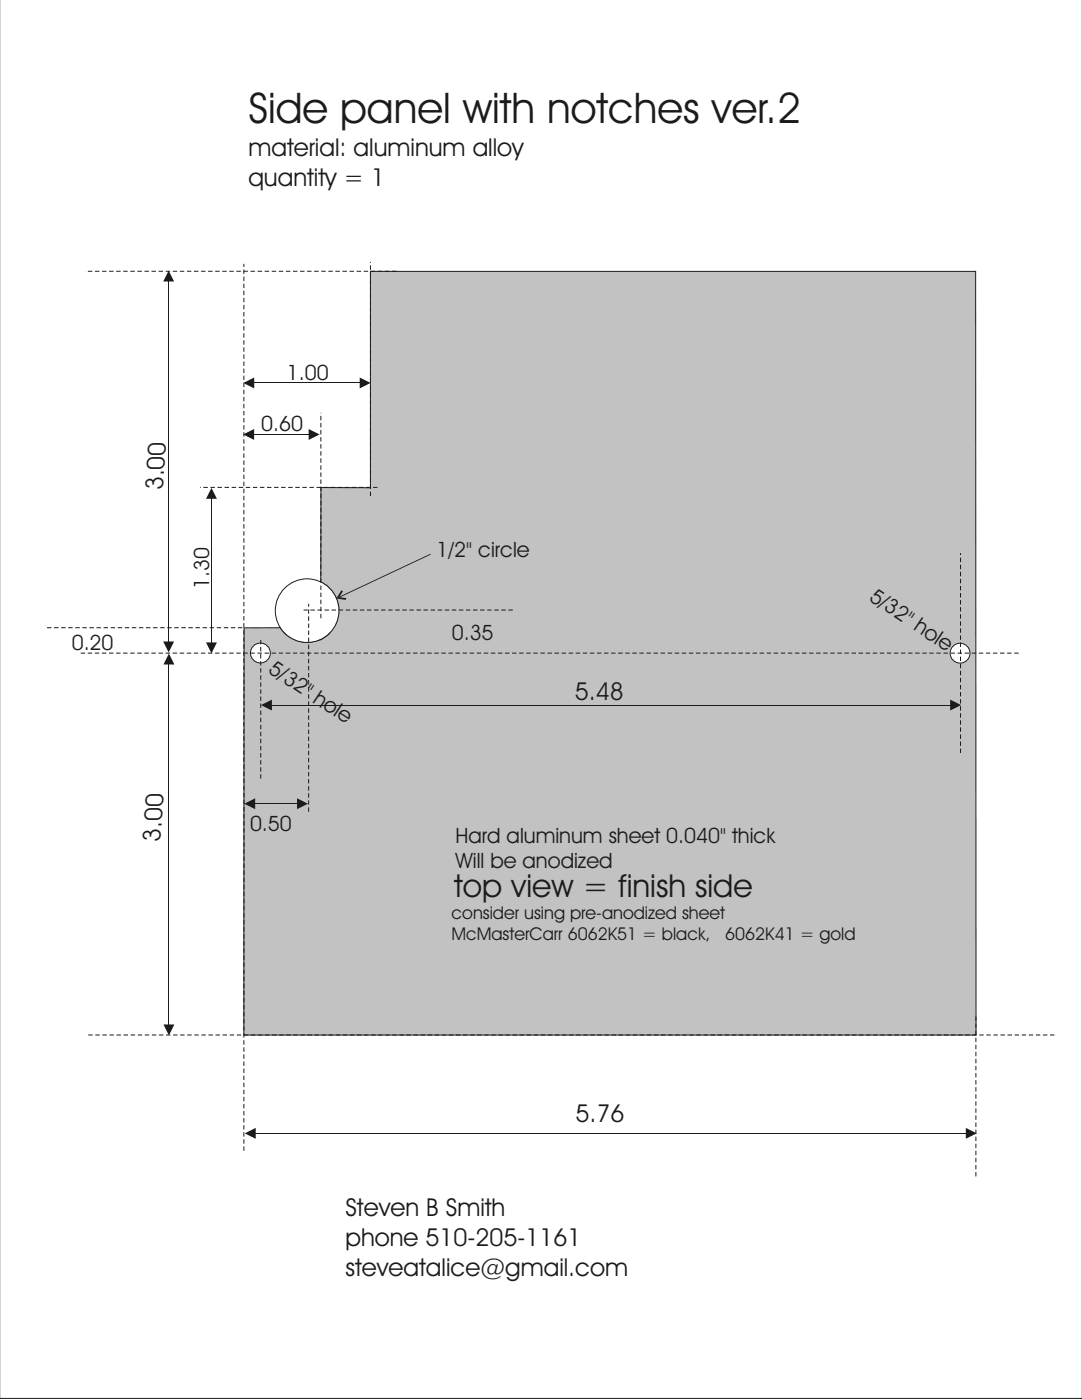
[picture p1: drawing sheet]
<svg xmlns="http://www.w3.org/2000/svg" width="216mm" height="279mm" viewBox="0 0 216 279" stroke-linecap="round" stroke-linejoin="round" font-family="sans-serif">
<path d="M73.9 54.2h120.8l.1 152.4h-146.1v-81.3h7.3a6.3 6.3 0 0 0 7.6 2.6 6.3 6.3 0 0 0 4-7 6.4 6.4 0 0 0-3.6-4.7v-18.9h9.9z" fill-rule="evenodd" fill="#c2c2c2" stroke="#1f1a17" stroke-width=".2"/>
<path d="M192.7 225.1l2.2 1.1-2.2 1.1z" fill="#1f1a17"/>
<path d="M50.9 226.2h141.9" fill="none" stroke="#1f1a17" stroke-width=".2"/>
<g fill="#1f1a17">
<path d="M48.8 226.2l2.2-1.1v2.2z"/>
<path d="M189.6 139.6l2.2 1.1-2.2 1.1z"/>
</g>
<path d="M54.1 140.7h135.6" fill="none" stroke="#1f1a17" stroke-width=".2"/>
<g fill="#1f1a17">
<path d="M52.1 140.7l2.2-1.1v2.2z"/>
<path d="M32.6 204.5h2.2l-1.1 2.1z"/>
</g>
<path d="M33.7 132.5v72.1" fill="none" stroke="#1f1a17" stroke-width=".2"/>
<g fill="#1f1a17">
<path d="M33.7 130.4l1.1 2.2h-2.2z"/>
<path d="M32.6 128h2.1l-1.1 2.2z"/>
</g>
<path d="M33.6 56.1v72" fill="none" stroke="#1f1a17" stroke-width=".2"/>
<g fill="#1f1a17">
<path d="M33.6 54l1.1 2.2h-2.1z"/>
<path d="M41.1 128.2h2.2l-1.1 2.2z"/>
</g>
<path d="M42.2 99.4v28.9" fill="none" stroke="#1f1a17" stroke-width=".2"/>
<g fill="#1f1a17">
<path d="M42.2 97.4l1.1 2.1h-2.2z"/>
<path d="M59.3 159.3l2.1 1.1-2.1 1.1z"/>
</g>
<path d="M50.8 160.4h8.6" fill="none" stroke="#1f1a17" stroke-width=".2"/>
<g fill="#1f1a17">
<path d="M48.7 160.4l2.2-1.1v2.2z"/>
<path d="M71.8 75.3l2.1 1.1-2.1 1.1z"/>
</g>
<path d="M50.6 76.4h21.3" fill="none" stroke="#1f1a17" stroke-width=".2"/>
<g fill="#1f1a17">
<path d="M48.5 76.4l2.2-1.1v2.2z"/>
<path d="M61.6 85.6l2.2 1.1-2.2 1.1z"/>
</g>
<path d="M50.6 86.7h11.1" fill="none" stroke="#1f1a17" stroke-width=".2"/>
<path d="M48.5 86.7l2.2-1.1v2.2z" fill="#1f1a17"/>
<path d="M79.1 54.1h-62.1M210.4 206.6h-193.2M48.7 229.7v-177M194.7 234.8v-32" fill="none" stroke="#1f1a17" stroke-width=".2" stroke-dasharray=".9 .5" stroke-linecap="butt"/>
<g fill="#fff" stroke="#1f1a17" stroke-width=".2">
<circle cx="191.6" cy="130.4" r="1.98"/>
<circle cx="52" cy="130.3" r="1.98"/>
</g>
<path d="M52 155.4v-27.9M191.7 150.3v-39.9" fill="none" stroke="#1f1a17" stroke-width=".2" stroke-dasharray=".9 .5" stroke-linecap="butt"/>
<circle cx="61.3" cy="121.9" r="6.3" fill="#fff" stroke="#1f1a17" stroke-width=".2"/>
<path d="M73.9 99v-46.7M75.3 97.3h-35.4M48.4 125.3h-39.1M64 123.4v-41M102.3 121.7h-41.7M203.3 130.3h-187.7M61.6 162v-41.5" fill="none" stroke="#1f1a17" stroke-width=".2" stroke-dasharray=".9 .5" stroke-linecap="butt"/>
<path d="M67.6 119.1l18.3-8.6 .1 .2-18.3 8.6z" fill="#1f1a17"/>
<g fill="#1f1a17">
<path d="M67.2 119.2l.2 .3h-.3z"/>
<path d="M67.2 119.2l.3 .2-.1-.3 1.7 .3-.1 .3-1.6-.2z" fill-rule="evenodd"/>
<path d="M68.1 117.8l.3 .2-.9 1.4-.3-.2z" fill-rule="evenodd"/>
</g>
<path d="M-.1 279.1h216" fill="none" stroke="#1f1a17" stroke-width=".2"/>
<text font-size="8.5" fill="#1f1a17" x="49.6" y="24.5">Side panel with notches ver.2</text>
<text font-size="6.3" fill="#1f1a17" x="90.6" y="179.1">top view = finish side</text>
<g font-size="4.9" fill="#1f1a17">
<text x="49.6" y="31.2">material: aluminum alloy</text>
<text x="49.6" y="37.1">quantity = 1</text>
<text x="32.5" y="97.9" transform="rotate(-86 32.5 97.9)">3.00</text>
<text x="114.7" y="139.7">5.48</text>
<text x="32" y="168" transform="rotate(-86 32 168)">3.00</text>
<text x="114.9" y="223.9">5.76</text>
<text x="68.9" y="242.8">Steven B Smith</text>
<text x="68.9" y="248.7">phone 510-205-1161</text>
<text x="68.9" y="254.6">steveatalice@gmail.com</text>
</g>
<g font-size="4.2" fill="#1f1a17">
<text x="57.3" y="75.8">1.00</text>
<text x="52.1" y="86">0.60</text>
<text x="87.1" y="111.1">1/2&quot; circle</text>
<text x="41.7" y="117.5" transform="rotate(-90 41.7 117.5)">1.30</text>
<text x="173.2" y="119.7" transform="rotate(34 173.2 119.7)">5/32&quot; hole</text>
<text x="14.3" y="129.8">0.20</text>
<text x="90.1" y="127.6">0.35</text>
<text x="53.3" y="134.1" transform="rotate(34 53.3 134.1)">5/32&quot; hole</text>
<text x="49.9" y="165.9">0.50</text>
<text x="90.9" y="168.2">Hard aluminum sheet 0.040&quot; thick</text>
<text x="90.9" y="173.3">Will be anodized</text>
</g>
<g font-size="3.5" fill="#1f1a17">
<text x="90.1" y="183.4">consider using pre-anodized sheet</text>
<text x="90.1" y="187.6">McMasterCarr 6062K51 = black,</text>
<text x="144.7" y="187.6">6062K41 = gold</text>
</g>
</svg>
